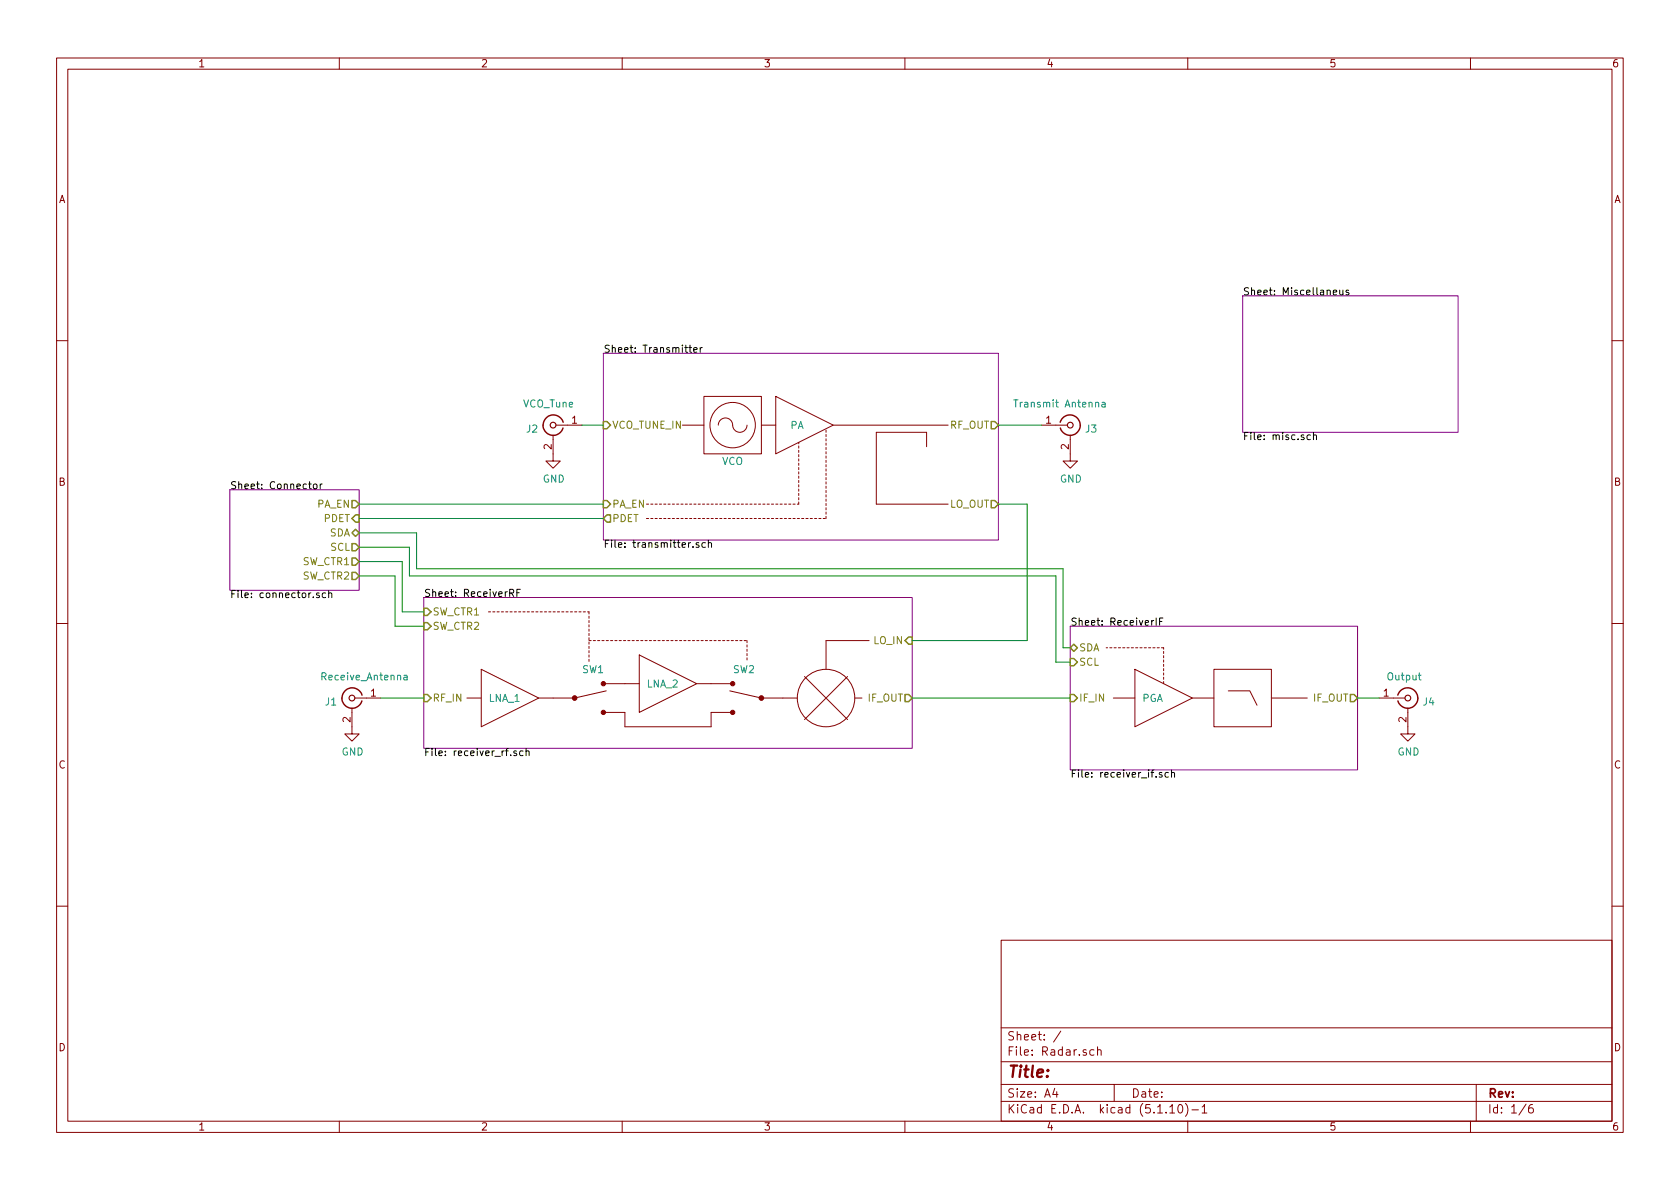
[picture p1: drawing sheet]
<svg xmlns="http://www.w3.org/2000/svg" width="297mm" height="210mm" viewBox="0 0 297 210" stroke-linecap="round" stroke-linejoin="round" font-family="sans-serif">
<g fill="none" stroke="#840000" stroke-width=".18">
<path d="M10 10.3h277v189.9h-277zM12 12.2h273v186.1h-273zM60 10.3v1.9M110 10.3v1.9M160 10.3v1.9M210 10.3v1.9M260 10.3v1.9M10 60.2h2M97.8 77v4.5h1.3l-1.3 1.3-1.3-1.3h1.3M98.3 75.2h4.6M120.6 75.2h3.9M124.5 70.1h10.1v10.2h-10.1z"/>
<path d="M127 75.2a1.31 1.31 0 0 1 1.5-1.3 1.31 1.31 0 0 1 1.1 1.6 1.27 1.27 0 0 0 1.4 .9 1.27 1.27 0 0 0 1.1-1.2M134.6 75.2h2.6M137.2 70.1l10.1 5.1-10.1 5.1zM147.3 75.2h20.3M163.8 79v-2.6h-8.9v12.7h12.7M184.1 75.2h4.6M189.2 77v4.5h1.3l-1.3 1.3-1.2-1.3h1.2M285 60.2h2M10 110.3h2M85.1 118.4l10.1 5-10.1 5.1zM113 115.8l10.2 5.1-10.2 5.1zM142.2 119.6l7.7 7.6"/>
<path d="M149.9 119.6l-7.7 7.6M153.7 113.3h-7.7v5.1M200.7 118.4l10.1 5-10.1 5.1zM214.6 118.4h10.2v10.1h-10.2zM285 110.3h2M62.2 125.2v4.6h1.3l-1.3 1.3-1.2-1.3h1.2M62.7 123.4h4.6M82.5 123.4h2.6M106.7 126h3.8v2.5h15.2v-2.5h3.8M106.7 120.9h6.3M107.2 122.2l-5.6 1.2h-6.4M123.2 120.9h6.3"/>
<path d="M129 122.2l5.6 1.2h6.4M151.1 123.4h1.3M196.8 123.4h3.9M210.8 123.4h3.8M217.2 122.2h3.8l1.2 2.5M224.8 123.4h6.3M243.8 123.4h4.6M248.9 125.2v4.6h1.3l-1.3 1.3-1.3-1.3h1.3M10 160.2h2M177 166.3h108v32h-108zM285 160.2h2M60 198.3v1.9"/>
<path d="M110 198.3v1.9M160 198.3v1.9M177 194.8h108M177 191.8h108M177 187.8h108M177 181.8h108M186.5 192.5l-.4 1h1M186.8 193v1M187.6 182.3l-1.3 2M193.4 185.7l-.4-.1-.3 .3 .1 .6 .2 .1 .4-.1M194.1 185.7l.2-.1 .3 .1 .1 .9M194.1 185.1v1.5"/>
<path d="M197 191.8v3M206.8 195.8l.5-.5v1.5M206.8 196.8h.9M208.5 195.4l.1-.1a.8 .8 0 0 1 .5 .8 .8 .8 0 0 1-.5 .7 1 1 0 0 1-.1-1.4zM209.6 195.1a1.71 1.71 0 0 1 0 2.3M210 198.3v1.9M210.7 196.3h1.2M212.5 195.8l.5-.5v1.5M212.5 196.8h.9M260 198.3v1.9M261 191.8v6.5M269.8 195.2l-1.2 2"/>
<path d="M271 195.3a.62 .62 0 0 0-.7 .7v.7l.3 .1 .4-.1 .1-.5-.1-.2-.4-.1-.3 .3"/>
<circle cx="129.5" cy="75.2" r="4"/>
<circle cx="146" cy="123.4" r="5.1"/>
</g>
<path d="M219.7 52.3h38.1v24.1h-38.1zM106.7 62.5h69.8v33h-69.8zM40.6 86.6h22.9v17.8h-22.9zM74.9 105.7h86.4v26.6h-86.4zM189.2 110.7h50.8v25.4h-50.8z" fill="none" stroke="#840084" stroke-width=".18"/>
<g fill="none" stroke="#000" stroke-width=".18">
<path d="M235.7 51.7l.6-.1v-.2l-.4-.1-.2 .2 .1 .6h.5M236.9 51.3l.1 .8h.3l.1-.1M237.4 51.3v.8M238.5 51.4l-.3-.1-.2 .2v.2l.5 .1v.3h-.5M121.8 61.5h.5M122 61v1.1l.3 .2M122.7 61.9l.6-.1-.1-.3h-.4l-.1 .1v.6h.5M123.8 61.5v.8M124.2 61.5l-.4 .2M231.7 77l-.4-.1-.2 .2 .1 .6h.5M232.2 77l.2-.1 .3 .1 .1 .7M232.2 76.5v1.2"/>
<path d="M54.6 85.6h.4M54.7 85.2v1.1l.3 .1M55.5 85.6h.3l.2 .1v.7h-.3l-.3-.1v-.5zM56.6 85.6v.8M57 85.6h-.3l-.1 .2M123.5 96h-.2l-.2 .1v.2l.4 .1v.3h-.4M124.7 96h-.4l-.2 .2 .1 .5h.5M125.2 96.1l.2-.1h.3l.1 .8M125.2 95.5v1.3M56.4 104.9l-.3-.1-.1 .2v.2l.4 .1v.3h-.4M57.6 104.9l-.4-.1-.2 .3 .1 .5h.5M58.1 105l.2-.2 .3 .1 .1 .8"/>
<path d="M58.1 104.4v1.3M90.1 104.9l.6-.1 .1-.5-.2-.1h-.5v1.3M90.4 104.9l.4 .6M91.4 104.8h.4M92 104.2h-.6v1.3M204 109.7l-.4 .3M204.4 109.3v1.3M205 109.9h.4M205.6 109.3h-.6v1.3M91.3 132.8h-.3l-.2 .2 .1 .1 .4 .2v.3h-.5M92.5 132.8h-.4l-.2 .2 .1 .6h.5M93 132.9l.2-.1h.3v.8"/>
<path d="M93 132.4v1.2M205.4 136.6h-.3l-.1 .2v.2l.4 .1v.3h-.4M206.6 136.6h-.4l-.2 .2 .1 .6h.5M207.1 136.7l.2-.1h.3l.1 .8M207.1 136.2v1.2"/>
</g>
<g fill="none" stroke="#848400" stroke-width=".25">
<path d="M106.7 74.5h.6l.6 .7-.6 .6h-.6zM175.3 74.5h.6l.6 .7-.6 .6h-.6zM62.2 88.5h.7l.6 .6-.6 .7h-.7zM62.2 98.7h.7l.6 .6-.6 .6h-.7zM62.2 94.2l.7-.6 .6 .6-.6 .7zM62.2 96.1h.7l.6 .7-.6 .6h-.7zM62.9 91.1h.6v1.2h-.6l-.7-.6zM106.7 88.5h.6l.6 .6-.6 .7h-.6zM107.3 91.1h.6v1.2h-.6l-.6-.6zM175.3 88.5h.6l.6 .6-.6 .7h-.6zM62.2 101.2h.7l.6 .6-.6 .7h-.7zM74.9 107.6h.7l.6 .6-.6 .6h-.7z"/>
<path d="M74.9 110.1h.7l.6 .6-.6 .7h-.7zM160.7 112.6h.6v1.3h-.6l-.7-.6zM189.2 114.5l.7-.6 .6 .6-.6 .7zM189.2 116.5h.7l.6 .6-.6 .6h-.7zM74.9 122.8h.7l.6 .6-.6 .7h-.7zM160 122.8h.7l.6 .6-.6 .7h-.7zM189.2 122.8h.7l.6 .6-.6 .7h-.7zM238.8 122.8h.6l.6 .6-.6 .7h-.6z"/>
</g>
<path d="M96 75.2a1.8 1.8 0 0 0 1.6 1.8 1.8 1.8 0 0 0 1.9-1.3M99.6 74.7a1.8 1.8 0 0 0-2-1.3 1.8 1.8 0 0 0-1.6 1.8M187.5 74.7a1.8 1.8 0 0 1 2.7-1.1 1.8 1.8 0 0 1 .1 3 1.8 1.8 0 0 1-2.8-.9M64 122.9a1.8 1.8 0 0 0-2.7-1 1.8 1.8 0 0 0-.1 2.9 1.8 1.8 0 0 0 2.8-.9M247.1 122.9a1.8 1.8 0 0 1 2-1.3 1.8 1.8 0 0 1 1.6 1.8M250.7 123.4a1.8 1.8 0 0 1-1.5 1.8 1.8 1.8 0 0 1-2-1.3" fill="none" stroke="#840000" stroke-width=".25"/>
<g fill="none" stroke="#840000" stroke-width=".2">
<circle cx="97.8" cy="75.2" r=".51"/>
<circle cx="189.2" cy="75.2" r=".51"/>
<circle cx="62.2" cy="123.4" r=".51"/>
<circle cx="248.9" cy="123.4" r=".51"/>
</g>
<g fill="#840000" stroke="#840000" stroke-width=".18">
<circle cx="134.6" cy="123.4" r=".41"/>
<circle cx="129.5" cy="126" r=".38"/>
<circle cx="129.5" cy="120.9" r=".08"/>
<circle cx="129.5" cy="120.9" r=".38"/>
<circle cx="101.6" cy="123.4" r=".41"/>
<circle cx="106.7" cy="126" r=".38"/>
<circle cx="106.7" cy="120.9" r=".08"/>
<circle cx="106.7" cy="120.9" r=".38"/>
</g>
<path d="M179.2 70.7h.8M194.8 71.2h.5l.1 .8M195.4 71.4l-.4 .1-.2 .2v.2h.6M71.4 119.5h.5l.1 .7M72 119.7l-.4 .1-.2 .1v.3h.6" fill="none" stroke="#008484" stroke-width=".18"/>
<path d="M114.3 89.1h26.9M114.3 91.7h31.7M141.2 89.1v-10.9M146 91.7v-15.8M86.4 108.2h17.7M104.1 108.2v8.9M104.1 113.3h28M132.1 113.3v3.8M205.7 114.5h-10.1M205.7 120.9v-6.4" fill="none" stroke="#840000" stroke-width=".18" stroke-dasharray=".4 .4"/>
<path d="M102.9 75.2h3.8M176.5 75.2h7.6M63.5 99.3h7.6v8.9h3.8M63.5 94.2h10.2v6.4h114.3v13.9h1.2M63.5 96.8h8.9v5h114.3v15.3h2.5M63.5 89.1h43.2M63.5 91.7h43.2M176.5 89.1h5.1v24.2h-20.3M63.5 101.8h6.3v8.9h5.1M67.3 123.4h7.6M161.3 123.4h27.9M240 123.4h3.8" fill="none" stroke="#008400" stroke-width=".18"/>
<text font-size="2.8" fill="#840000" x="178" y="190.5">Title:</text>
<g font-size="2.1" fill="#840000">
<text x="178" y="184">Sheet: /</text>
<text x="178" y="186.7">File: Radar.sch</text>
<text x="178" y="196.9">KiCad E.D.A. kicad (5.1.10)-1</text>
<text x="178" y="194.1">Size: A4</text>
<text x="200" y="194.1">Date:</text>
<text x="263" y="194.1">Rev:</text>
<text x="263" y="196.9">Id: 1/6</text>
</g>
<g font-size="1.8" fill="#840000">
<text x="35" y="11.9">1</text>
<text x="85" y="11.9">2</text>
<text x="135" y="11.9">3</text>
<text x="185" y="11.9">4</text>
<text x="235" y="11.9">5</text>
<text x="285" y="11.9">6</text>
<text x="10.4" y="35.9">A</text>
<text x="285.4" y="35.9">A</text>
<text x="101.1" y="74.9">1</text>
<text x="184.9" y="74.9">1</text>
<text x="97.5" y="79.5" transform="rotate(-90 97.5 79.5)">2</text>
<text x="189" y="79.5" transform="rotate(-90 189 79.5)">2</text>
<text x="10.4" y="85.9">B</text>
<text x="285.4" y="85.9">B</text>
<text x="65.6" y="123.2">1</text>
<text x="244.6" y="123.2">1</text>
<text x="62" y="127.7" transform="rotate(-90 62 127.7)">2</text>
<text x="248.7" y="127.7" transform="rotate(-90 248.7 127.7)">2</text>
<text x="10.4" y="135.9">C</text>
<text x="285.4" y="135.9">C</text>
<text x="10.4" y="185.9">D</text>
<text x="285.4" y="185.9">D</text>
<text x="35" y="199.9">1</text>
<text x="85" y="199.9">2</text>
<text x="135" y="199.9">3</text>
<text x="185" y="199.9">4</text>
<text x="235" y="199.9">5</text>
<text x="285" y="199.9">6</text>
</g>
<g font-size="1.8">
<text x="219.7" y="52.2">Sheet: Miscellaneus</text>
<text x="106.7" y="62.4">Sheet: Transmitter</text>
<text x="219.7" y="77.8">File: misc.sch</text>
<text x="40.6" y="86.5">Sheet: Connector</text>
<text x="106.7" y="96.9">File: transmitter.sch</text>
<text x="40.6" y="105.8">File: connector.sch</text>
<text x="74.9" y="105.6">Sheet: ReceiverRF</text>
<text x="189.2" y="110.6">Sheet: ReceiverIF</text>
<text x="74.9" y="133.7">File: receiver_rf.sch</text>
<text x="189.2" y="137.5">File: receiver_if.sch</text>
</g>
<g font-size="1.8" fill="#008484">
<text x="92.5" y="72.1">VCO_Tune</text>
<text x="93.1" y="76.5">J2</text>
<text x="139.7" y="75.9">PA</text>
<text x="179.9" y="72.1">Transmit Antenna</text>
<text x="192" y="76.5">J3</text>
<text x="127.6" y="82.2">VCO</text>
<text x="96" y="85.3">GND</text>
<text x="187.4" y="85.3">GND</text>
<text x="103" y="119">SW1</text>
<text x="129.6" y="119">SW2</text>
<text x="57.1" y="120.3">Receive_Antenna</text>
<text x="57.6" y="124.8">J1</text>
<text x="86.4" y="124.1">LNA_1</text>
<text x="114.4" y="121.6">LNA_2</text>
<text x="201.9" y="124.1">PGA</text>
<text x="245.4" y="120.3">Output</text>
<text x="251.7" y="124.8">J4</text>
<text x="60.4" y="133.6">GND</text>
<text x="247.1" y="133.6">GND</text>
</g>
<g font-size="1.8" fill="#848400">
<text x="108.2" y="75.8">VCO_TUNE_IN</text>
<text x="167.9" y="75.8">RF_OUT</text>
<text x="56.1" y="89.8">PA_EN</text>
<text x="108.2" y="89.8">PA_EN</text>
<text x="167.8" y="89.8">LO_OUT</text>
<text x="57.3" y="92.3">PDET</text>
<text x="58.2" y="94.9">SDA</text>
<text x="108.2" y="92.3">PDET</text>
<text x="53.5" y="99.9">SW_CTR1</text>
<text x="58.4" y="97.4">SCL</text>
<text x="53.5" y="102.5">SW_CTR2</text>
<text x="76.5" y="108.8">SW_CTR1</text>
<text x="76.5" y="111.4">SW_CTR2</text>
<text x="154.6" y="113.9">LO_IN</text>
<text x="190.8" y="115.2">SDA</text>
<text x="190.8" y="117.7">SCL</text>
<text x="76.5" y="124.1">RF_IN</text>
<text x="153.5" y="124.1">IF_OUT</text>
<text x="190.8" y="124.1">IF_IN</text>
<text x="232.2" y="124.1">IF_OUT</text>
</g>
</svg>
